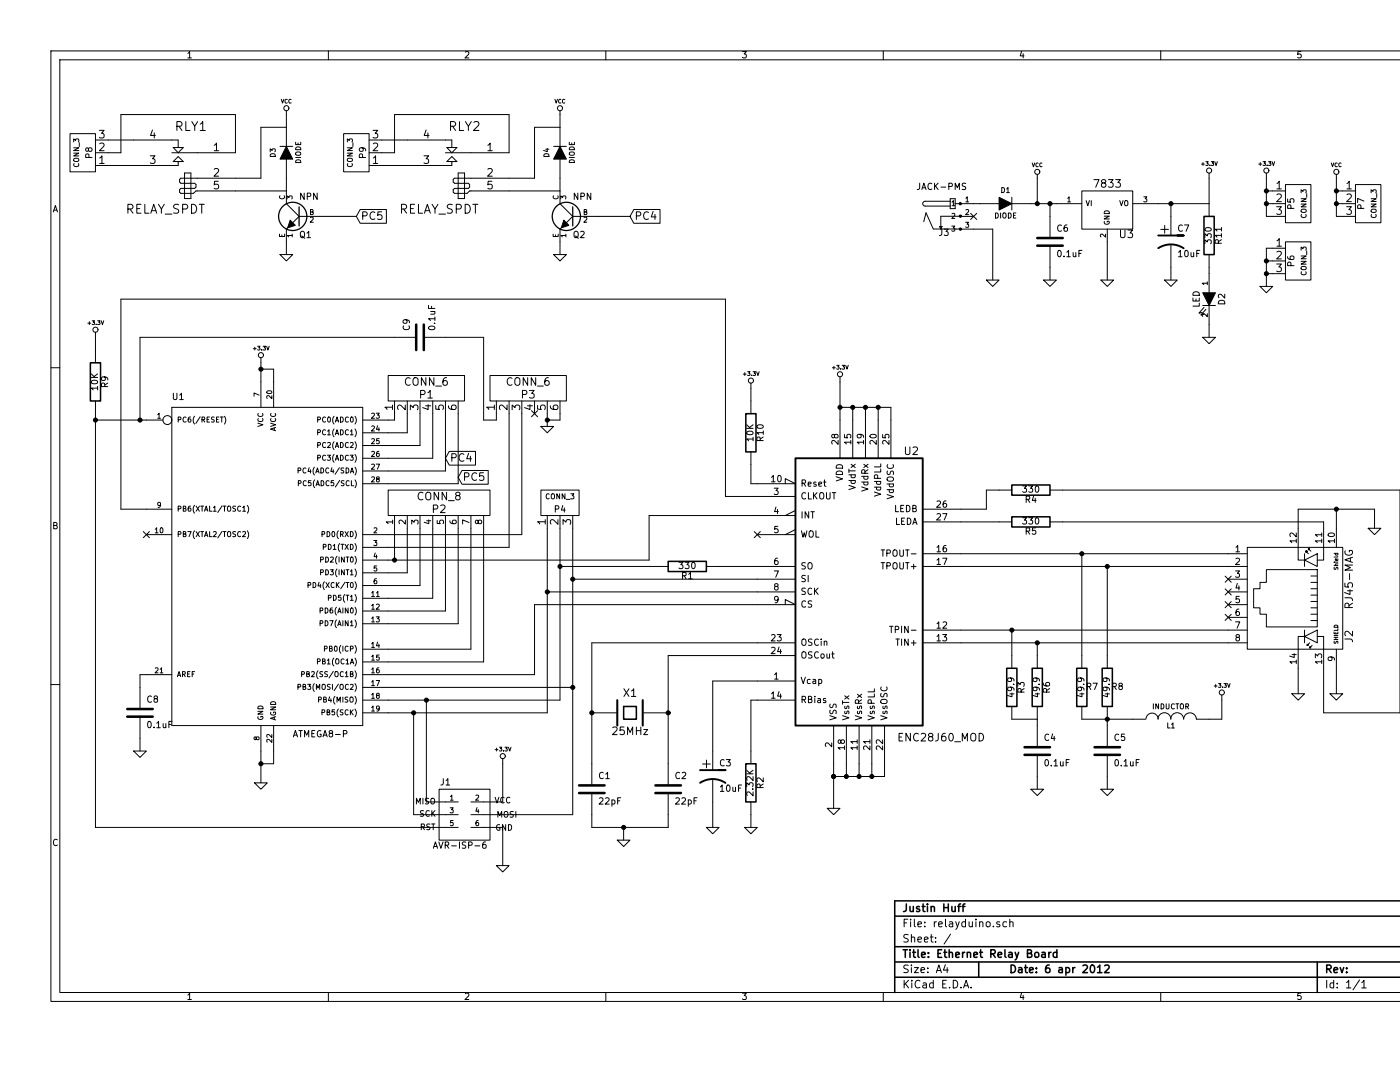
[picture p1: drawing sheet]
EESchema Schematic File Version 2  date Thu 05 Apr 2012 10:23:29 PM PDT
LIBS:conn_jjhuff
LIBS:atmel_jjhuff
LIBS:power
LIBS:device
LIBS:transistors
LIBS:conn
LIBS:linear
LIBS:regul
LIBS:74xx
LIBS:cmos4000
LIBS:adc-dac
LIBS:memory
LIBS:xilinx
LIBS:special
LIBS:microcontrollers
LIBS:dsp
LIBS:microchip
LIBS:analog_switches
LIBS:motorola
LIBS:texas
LIBS:intel
LIBS:audio
LIBS:interface
LIBS:digital-audio
LIBS:philips
LIBS:display
LIBS:cypress
LIBS:siliconi
LIBS:opto
LIBS:atmel
LIBS:contrib
LIBS:valves
LIBS:rj45-mag
LIBS:enc28j60
LIBS:Power-in
LIBS:7833
LIBS:relay_spdt
LIBS:relayduino-cache
EELAYER 25  0
EELAYER END
$Descr A4 11700 8267
encoding utf-8
Sheet 1 1
Title "Ethernet Relay Board"
Date "6 apr 2012"
Rev ""
Comp "Justin Huff"
Comment1 ""
Comment2 ""
Comment3 ""
Comment4 ""
$EndDescr
$Comp
L NPN Q2
U 1 1
P 4500 1700
F 0 "Q2" H 4500 1550 50  0000 R CNN
F 1 "NPN" H 4500 1850 50  0000 R CNN
	1    4500 1700
	-1   0    0    -1  
$EndComp
Text GLabel 4950 1700 2    60   Input ~ 0
PC4
$Comp
L GND #PWR01
U 1 1
P 4400 2000
F 0 "#PWR01" H 4400 2000 30  0001 C CNN
F 1 "GND" H 4400 1930 30  0001 C CNN
	1    4400 2000
	1    0    0    -1  
$EndComp
$Comp
L RELAY_SPDT RLY2
U 1 1
P 3600 1150
F 0 "RLY2" H 3550 1300 70  0000 C CNN
F 1 "RELAY_SPDT" H 3750 650 70  0000 C CNN
	1    3600 1150
	-1   0    0    -1  
$EndComp
$Comp
L DIODE D4
U 1 1
P 4400 1200
F 0 "D4" H 4400 1300 40  0000 C CNN
F 1 "DIODE" H 4400 1100 40  0000 C CNN
	1    4400 1200
	0    -1   -1   0   
$EndComp
$Comp
L VCC #PWR02
U 1 1
P 4400 900
F 0 "#PWR02" H 4400 1000 30  0001 C CNN
F 1 "VCC" H 4400 1000 30  0000 C CNN
	1    4400 900 
	1    0    0    -1  
$EndComp
$Comp
L CONN_3 P9
U 1 1
P 2800 1200
F 0 "P9" V 2750 1200 50  0000 C CNN
F 1 "CONN_3" V 2850 1200 40  0000 C CNN
	1    2800 1200
	-1   0    0    1   
$EndComp
Wire Wire Line
	3000 1100 3200 1100
Wire Wire Line
	4000 1400 4200 1400
Wire Wire Line
	4000 1500 4400 1500
Wire Wire Line
	4400 1500 4400 1400
Wire Wire Line
	4700 1700 4950 1700
Wire Wire Line
	4400 2000 4400 1900
Wire Wire Line
	4400 900  4400 1000
Wire Wire Line
	4200 1400 4200 1000
Wire Wire Line
	4200 1000 4400 1000
Wire Wire Line
	3000 1300 3200 1300
Wire Wire Line
	4000 1200 4000 900 
Wire Wire Line
	4000 900  3100 900 
Wire Wire Line
	3100 900  3100 1200
Wire Wire Line
	3100 1200 3000 1200
Wire Wire Line
	850  1200 950  1200
Wire Wire Line
	950  1200 950  900 
Wire Wire Line
	950  900  1850 900 
Wire Wire Line
	1850 900  1850 1200
Wire Wire Line
	850  1300 1050 1300
Wire Wire Line
	2050 1000 2250 1000
Wire Wire Line
	2050 1000 2050 1400
Wire Wire Line
	2250 1000 2250 900 
Wire Wire Line
	2250 2000 2250 1900
Connection ~ 10500 1500
Wire Wire Line
	10550 1500 10500 1500
Wire Wire Line
	10550 1700 10500 1700
Wire Wire Line
	10500 1700 10500 1400
Connection ~ 9950 2050
Wire Wire Line
	10000 2050 9950 2050
Connection ~ 9950 1500
Wire Wire Line
	10000 1500 9950 1500
Wire Wire Line
	9950 1400 9950 1700
Wire Wire Line
	9950 1700 10000 1700
Connection ~ 4400 4450
Wire Wire Line
	4400 4150 4400 5500
Connection ~ 1100 3300
Wire Wire Line
	1100 3300 1100 2650
Wire Wire Line
	1100 2650 3100 2650
Wire Wire Line
	4300 3250 4300 3350
Wire Wire Line
	4100 3250 4100 4200
Wire Wire Line
	4100 4200 3050 4200
Wire Wire Line
	3700 4150 3700 5100
Wire Wire Line
	3700 5100 3050 5100
Wire Wire Line
	3500 4150 3500 4800
Wire Wire Line
	3500 4800 3050 4800
Wire Wire Line
	3300 4150 3300 4600
Wire Wire Line
	3300 4600 3050 4600
Connection ~ 3100 4400
Wire Wire Line
	3100 4150 3100 4400
Wire Wire Line
	9500 2100 9500 2150
Connection ~ 2050 2900
Wire Wire Line
	2050 2900 2150 2900
Wire Wire Line
	2150 2900 2150 3000
Wire Wire Line
	3050 4400 5100 4400
Wire Wire Line
	5950 4750 4200 4750
Wire Wire Line
	3600 3250 3600 3800
Wire Wire Line
	3600 3800 3050 3800
Wire Wire Line
	3400 3250 3400 3600
Wire Wire Line
	3400 3600 3050 3600
Wire Wire Line
	3200 3250 3200 3400
Wire Wire Line
	3200 3400 3050 3400
Wire Wire Line
	4200 4750 4200 5300
Wire Wire Line
	4200 5300 3050 5300
Wire Wire Line
	3050 5600 4300 5600
Wire Wire Line
	4400 4450 5150 4450
Wire Wire Line
	4400 5500 3050 5500
Connection ~ 2050 6000
Wire Wire Line
	2150 5900 2150 6000
Wire Wire Line
	2150 6000 2050 6000
Wire Wire Line
	2050 3000 2050 2850
Wire Wire Line
	750  2650 750  2750
Wire Wire Line
	5900 3050 5900 3150
Connection ~ 8150 1600
Wire Wire Line
	8150 1400 8150 1600
Wire Wire Line
	1150 4000 950  4000
Wire Wire Line
	950  4000 950  2350
Wire Wire Line
	950  2350 5700 2350
Wire Wire Line
	5700 2350 5700 3900
Wire Wire Line
	5700 3900 5950 3900
Connection ~ 4500 5400
Wire Wire Line
	4500 4550 5950 4550
Wire Wire Line
	5950 4450 5650 4450
Connection ~ 3250 5600
Wire Wire Line
	3050 5400 4500 5400
Wire Wire Line
	5100 4400 5100 4050
Wire Wire Line
	5100 4050 5950 4050
Wire Wire Line
	5950 5050 4650 5050
Wire Wire Line
	5250 6400 5250 6500
Wire Wire Line
	5250 6500 4650 6500
Connection ~ 5250 5600
Wire Wire Line
	5900 5900 5900 5500
Wire Wire Line
	5900 5500 5950 5500
Wire Wire Line
	10800 4000 10200 4000
Wire Wire Line
	7750 4000 7750 3850
Wire Wire Line
	7750 4000 7550 4000
Wire Wire Line
	8350 4100 10400 4100
Wire Wire Line
	10400 4100 10400 4150
Wire Wire Line
	10800 4000 10800 4150
Wire Wire Line
	10200 4000 10200 4150
Connection ~ 8500 4350
Wire Wire Line
	8150 5150 8150 5050
Wire Wire Line
	7750 3850 7850 3850
Wire Wire Line
	9200 2100 9200 2200
Wire Wire Line
	9200 1700 9200 1600
Wire Wire Line
	7800 2200 7800 1800
Connection ~ 8250 1600
Wire Wire Line
	8250 1600 8250 1700
Wire Wire Line
	7650 1600 7700 1600
Wire Wire Line
	10500 5450 10500 5250
Connection ~ 4900 6500
Wire Wire Line
	5600 6300 5600 6500
Wire Wire Line
	9600 5500 9600 5650
Wire Wire Line
	9600 5650 9500 5650
Wire Wire Line
	8700 5150 8700 4450
Wire Wire Line
	8150 5700 8150 5650
Wire Wire Line
	10200 5450 10200 5250
Wire Wire Line
	3800 6300 3950 6300
Wire Wire Line
	750  3300 1150 3300
Wire Wire Line
	3950 6300 3950 6000
Wire Wire Line
	3500 6400 3250 6400
Connection ~ 6750 6100
Wire Wire Line
	6750 6100 6750 6000
Connection ~ 6550 6100
Wire Wire Line
	6950 6000 6950 6100
Wire Wire Line
	6950 6100 6550 6100
Connection ~ 6900 3200
Wire Wire Line
	7000 3300 7000 3200
Wire Wire Line
	7000 3200 6600 3200
Connection ~ 6700 3200
Wire Wire Line
	6800 3200 6800 3300
Wire Wire Line
	6600 3300 6600 3000
Wire Wire Line
	2050 6150 2050 5900
Wire Wire Line
	6700 3300 6700 3200
Connection ~ 6600 3200
Wire Wire Line
	6900 3200 6900 3300
Connection ~ 6800 3200
Wire Wire Line
	6850 6100 6850 6000
Connection ~ 6850 6100
Wire Wire Line
	6650 6000 6650 6100
Connection ~ 6650 6100
Wire Wire Line
	3500 6300 3350 6300
Wire Wire Line
	3800 6400 4500 6400
Wire Wire Line
	3800 6500 3950 6500
Wire Wire Line
	3950 6500 3950 6800
Wire Wire Line
	8150 5650 7950 5650
Wire Wire Line
	8700 5700 8700 5650
Wire Wire Line
	8700 6100 8700 6200
Wire Wire Line
	8500 5150 8500 4350
Wire Wire Line
	8900 5650 8500 5650
Connection ~ 8700 5650
Wire Wire Line
	5900 6500 5900 6400
Wire Wire Line
	6550 6350 6550 6000
Connection ~ 6550 6100
Wire Wire Line
	7800 1800 7650 1800
Wire Wire Line
	8100 1600 8300 1600
Wire Wire Line
	8250 2100 8250 2200
Wire Wire Line
	8700 1900 8700 2200
Wire Wire Line
	9100 1600 9500 1600
Connection ~ 9200 1600
Wire Wire Line
	10400 5250 10400 5600
Wire Wire Line
	7950 5150 7950 4950
Connection ~ 8700 4450
Connection ~ 7950 4950
Connection ~ 8150 5050
Wire Wire Line
	7550 4350 9650 4350
Wire Wire Line
	9650 4450 7550 4450
Wire Wire Line
	9650 4950 7550 4950
Wire Wire Line
	7550 5050 9650 5050
Wire Wire Line
	10500 4150 10500 4000
Connection ~ 10500 4000
Wire Wire Line
	7850 4100 7550 4100
Wire Wire Line
	8350 3850 11000 3850
Wire Wire Line
	11000 3850 11000 5600
Wire Wire Line
	11000 5600 10400 5600
Wire Wire Line
	5950 5350 5600 5350
Wire Wire Line
	5600 5350 5600 5900
Connection ~ 4650 5600
Wire Wire Line
	4650 6500 4650 6400
Wire Wire Line
	4900 6600 4900 6500
Wire Wire Line
	5250 6000 5250 5150
Wire Wire Line
	5250 5150 5950 5150
Wire Wire Line
	4650 5050 4650 6000
Wire Wire Line
	3500 6500 750  6500
Connection ~ 3350 5500
Wire Wire Line
	3350 6300 3350 5500
Wire Wire Line
	1100 5800 1100 5900
Wire Wire Line
	9500 1600 9500 1400
Wire Wire Line
	5900 3650 5900 3800
Wire Wire Line
	5900 3800 5950 3800
Wire Wire Line
	750  6500 750  3250
Connection ~ 750  3300
Wire Wire Line
	1150 5300 1100 5300
Wire Wire Line
	1100 5300 1100 5400
Wire Wire Line
	3250 6400 3250 5600
Wire Wire Line
	4300 4650 5950 4650
Wire Wire Line
	3050 3300 3100 3300
Wire Wire Line
	3100 3300 3100 3250
Wire Wire Line
	3050 3500 3300 3500
Wire Wire Line
	3300 3500 3300 3250
Wire Wire Line
	3050 3700 3500 3700
Wire Wire Line
	3500 3700 3500 3250
Wire Wire Line
	8150 6100 8150 6200
Wire Wire Line
	9500 2550 9500 2650
Wire Wire Line
	3050 4500 3200 4500
Wire Wire Line
	3200 4500 3200 4150
Wire Wire Line
	3050 4700 3400 4700
Wire Wire Line
	3400 4700 3400 4150
Wire Wire Line
	3050 4900 3600 4900
Wire Wire Line
	3600 4900 3600 4150
Wire Wire Line
	3050 5200 3800 5200
Wire Wire Line
	3800 5200 3800 4150
Wire Wire Line
	3050 4300 4000 4300
Wire Wire Line
	4000 4300 4000 3250
Wire Wire Line
	4400 3250 4400 3300
Wire Wire Line
	4400 3300 4300 3300
Connection ~ 4300 3300
Wire Wire Line
	3900 3250 3900 3300
Wire Wire Line
	3900 3300 3800 3300
Wire Wire Line
	3800 3300 3800 2650
Wire Wire Line
	3800 2650 3500 2650
Wire Wire Line
	4300 5600 4300 4150
Connection ~ 4300 4650
Wire Wire Line
	4500 6400 4500 4150
Connection ~ 4500 4550
Wire Wire Line
	10000 1600 9950 1600
Connection ~ 9950 1600
Wire Wire Line
	10000 1950 9950 1950
Wire Wire Line
	9950 1950 9950 2250
Wire Wire Line
	10000 2150 9950 2150
Connection ~ 9950 2150
Wire Wire Line
	10550 1600 10500 1600
Connection ~ 10500 1600
Wire Wire Line
	2550 1700 2800 1700
Wire Wire Line
	2250 1400 2250 1500
Wire Wire Line
	2250 1500 1850 1500
Wire Wire Line
	2050 1400 1850 1400
Wire Wire Line
	850  1100 1050 1100
$Comp
L CONN_3 P8
U 1 1
P 650 1200
F 0 "P8" V 600 1200 50  0000 C CNN
F 1 "CONN_3" V 700 1200 40  0000 C CNN
	1    650  1200
	-1   0    0    1   
$EndComp
$Comp
L VCC #PWR03
U 1 1
P 2250 900
F 0 "#PWR03" H 2250 1000 30  0001 C CNN
F 1 "VCC" H 2250 1000 30  0000 C CNN
	1    2250 900 
	1    0    0    -1  
$EndComp
$Comp
L DIODE D3
U 1 1
P 2250 1200
F 0 "D3" H 2250 1300 40  0000 C CNN
F 1 "DIODE" H 2250 1100 40  0000 C CNN
	1    2250 1200
	0    -1   -1   0   
$EndComp
$Comp
L RELAY_SPDT RLY1
U 1 1
P 1450 1150
F 0 "RLY1" H 1400 1300 70  0000 C CNN
F 1 "RELAY_SPDT" H 1600 650 70  0000 C CNN
	1    1450 1150
	-1   0    0    -1  
$EndComp
$Comp
L GND #PWR04
U 1 1
P 2250 2000
F 0 "#PWR04" H 2250 2000 30  0001 C CNN
F 1 "GND" H 2250 1930 30  0001 C CNN
	1    2250 2000
	1    0    0    -1  
$EndComp
Text GLabel 2800 1700 2    60   Input ~ 0
PC5
$Comp
L NPN Q1
U 1 1
P 2350 1700
F 0 "Q1" H 2350 1550 50  0000 R CNN
F 1 "NPN" H 2350 1850 50  0000 R CNN
	1    2350 1700
	-1   0    0    -1  
$EndComp
Text GLabel 3500 3600 2    60   Input ~ 0
PC4
Text GLabel 3600 3750 2    60   Input ~ 0
PC5
$Comp
L VCC #PWR05
U 1 1
P 10500 1400
F 0 "#PWR05" H 10500 1500 30  0001 C CNN
F 1 "VCC" H 10500 1500 30  0000 C CNN
	1    10500 1400
	1    0    0    -1  
$EndComp
$Comp
L CONN_3 P7
U 1 1
P 10750 1600
F 0 "P7" V 10700 1600 50  0000 C CNN
F 1 "CONN_3" V 10800 1600 40  0000 C CNN
	1    10750 1600
	1    0    0    -1  
$EndComp
$Comp
L GND #PWR06
U 1 1
P 9950 2250
F 0 "#PWR06" H 9950 2250 30  0001 C CNN
F 1 "GND" H 9950 2180 30  0001 C CNN
	1    9950 2250
	1    0    0    -1  
$EndComp
$Comp
L +3.3V #PWR07
U 1 1
P 9950 1400
F 0 "#PWR07" H 9950 1360 30  0001 C CNN
F 1 "+3.3V" H 9950 1510 30  0000 C CNN
	1    9950 1400
	1    0    0    -1  
$EndComp
$Comp
L CONN_3 P6
U 1 1
P 10200 2050
F 0 "P6" V 10150 2050 50  0000 C CNN
F 1 "CONN_3" V 10250 2050 40  0000 C CNN
	1    10200 2050
	1    0    0    -1  
$EndComp
$Comp
L CONN_3 P5
U 1 1
P 10200 1600
F 0 "P5" V 10150 1600 50  0000 C CNN
F 1 "CONN_3" V 10250 1600 40  0000 C CNN
	1    10200 1600
	1    0    0    -1  
$EndComp
$Comp
L CONN_3 P4
U 1 1
P 4400 3950
F 0 "P4" V 4350 3950 50  0000 C CNN
F 1 "CONN_3" V 4450 3950 40  0000 C CNN
	1    4400 3950
	0    -1   -1   0   
$EndComp
$Comp
L C C9
U 1 1
P 3300 2650
F 0 "C9" H 3350 2750 50  0000 L CNN
F 1 "0.1uF" H 3350 2550 50  0000 L CNN
	1    3300 2650
	0    -1   -1   0   
$EndComp
NoConn ~ 4200 3250
$Comp
L GND #PWR08
U 1 1
P 4300 3350
F 0 "#PWR08" H 4300 3350 30  0001 C CNN
F 1 "GND" H 4300 3280 30  0001 C CNN
	1    4300 3350
	1    0    0    -1  
$EndComp
$Comp
L CONN_6 P3
U 1 1
P 4150 3050
F 0 "P3" V 4100 3050 60  0000 C CNN
F 1 "CONN_6" V 4200 3050 60  0000 C CNN
	1    4150 3050
	0    -1   -1   0   
$EndComp
$Comp
L CONN_8 P2
U 1 1
P 3450 3950
F 0 "P2" V 3400 3950 60  0000 C CNN
F 1 "CONN_8" V 3500 3950 60  0000 C CNN
	1    3450 3950
	0    -1   -1   0   
$EndComp
$Comp
L GND #PWR09
U 1 1
P 9500 2650
F 0 "#PWR09" H 9500 2650 30  0001 C CNN
F 1 "GND" H 9500 2580 30  0001 C CNN
	1    9500 2650
	1    0    0    -1  
$EndComp
$Comp
L LED D2
U 1 1
P 9500 2350
F 0 "D2" H 9500 2450 50  0000 C CNN
F 1 "LED" H 9500 2250 50  0000 C CNN
	1    9500 2350
	0    1    1    0   
$EndComp
$Comp
L R R11
U 1 1
P 9500 1850
F 0 "R11" V 9580 1850 50  0000 C CNN
F 1 "330" V 9500 1850 50  0000 C CNN
	1    9500 1850
	1    0    0    -1  
$EndComp
NoConn ~ 1150 4200
$Comp
L CONN_6 P1
U 1 1
P 3350 3050
F 0 "P1" V 3300 3050 60  0000 C CNN
F 1 "CONN_6" V 3400 3050 60  0000 C CNN
	1    3350 3050
	0    -1   -1   0   
$EndComp
$Comp
L +3.3V #PWR010
U 1 1
P 750 2650
F 0 "#PWR010" H 750 2610 30  0001 C CNN
F 1 "+3.3V" H 750 2760 30  0000 C CNN
	1    750  2650
	1    0    0    -1  
$EndComp
$Comp
L R R9
U 1 1
P 750 3000
F 0 "R9" V 830 3000 50  0000 C CNN
F 1 "10K" V 750 3000 50  0000 C CNN
	1    750  3000
	1    0    0    -1  
$EndComp
$Comp
L +3.3V #PWR011
U 1 1
P 5900 3050
F 0 "#PWR011" H 5900 3010 30  0001 C CNN
F 1 "+3.3V" H 5900 3160 30  0000 C CNN
	1    5900 3050
	1    0    0    -1  
$EndComp
$Comp
L R R10
U 1 1
P 5900 3400
F 0 "R10" V 5980 3400 50  0000 C CNN
F 1 "10K" V 5900 3400 50  0000 C CNN
	1    5900 3400
	1    0    0    -1  
$EndComp
NoConn ~ 9650 4850
NoConn ~ 9650 4750
NoConn ~ 9650 4650
NoConn ~ 9650 4550
NoConn ~ 7650 1700
NoConn ~ 5950 4200
$Comp
L 7833 U3
U 1 1
P 8700 1650
F 0 "U3" H 8850 1454 60  0000 C CNN
F 1 "7833" H 8700 1850 60  0000 C CNN
	1    8700 1650
	1    0    0    -1  
$EndComp
$Comp
L VCC #PWR012
U 1 1
P 8150 1400
F 0 "#PWR012" H 8150 1500 30  0001 C CNN
F 1 "VCC" H 8150 1500 30  0000 C CNN
	1    8150 1400
	1    0    0    -1  
$EndComp
$Comp
L JACK-PMS J3
U 1 1
P 7250 1600
F 0 "J3" H 7374 1339 50  0000 L BNN
F 1 "JACK-PMS" H 7200 1700 50  0000 L BNN
F 2 "POWER-IN-JACK-PMS" H 7250 1750 50  0001 C CNN
	1    7250 1600
	1    0    0    -1  
$EndComp
$Comp
L C C8
U 1 1
P 1100 5600
F 0 "C8" H 1150 5700 50  0000 L CNN
F 1 "0.1uF" H 1150 5500 50  0000 L CNN
	1    1100 5600
	1    0    0    -1  
$EndComp
$Comp
L GND #PWR013
U 1 1
P 1100 5900
F 0 "#PWR013" H 1100 5900 30  0001 C CNN
F 1 "GND" H 1100 5830 30  0001 C CNN
	1    1100 5900
	1    0    0    -1  
$EndComp
$Comp
L R R1
U 1 1
P 5400 4450
F 0 "R1" V 5480 4450 50  0000 C CNN
F 1 "330" V 5400 4450 50  0000 C CNN
	1    5400 4450
	0    1    1    0   
$EndComp
$Comp
L ENC28J60_MOD U2
U 1 1
P 6700 4700
F 0 "U2" H 7100 5850 60  0000 L CNN
F 1 "ENC28J60_MOD" H 7050 3600 60  0000 L CNN
	1    6700 4700
	1    0    0    -1  
$EndComp
$Comp
L C C6
U 1 1
P 8250 1900
F 0 "C6" H 8300 2000 50  0000 L CNN
F 1 "0.1uF" H 8300 1800 50  0000 L CNN
	1    8250 1900
	1    0    0    -1  
$EndComp
$Comp
L GND #PWR014
U 1 1
P 9200 2200
F 0 "#PWR014" H 9200 2200 30  0001 C CNN
F 1 "GND" H 9200 2130 30  0001 C CNN
	1    9200 2200
	1    0    0    -1  
$EndComp
$Comp
L CP1 C7
U 1 1
P 9200 1900
F 0 "C7" H 9250 2000 50  0000 L CNN
F 1 "10uF" H 9250 1800 50  0000 L CNN
	1    9200 1900
	1    0    0    -1  
$EndComp
$Comp
L GND #PWR015
U 1 1
P 8250 2200
F 0 "#PWR015" H 8250 2200 30  0001 C CNN
F 1 "GND" H 8250 2130 30  0001 C CNN
	1    8250 2200
	1    0    0    -1  
$EndComp
$Comp
L DIODE D1
U 1 1
P 7900 1600
F 0 "D1" H 7900 1700 40  0000 C CNN
F 1 "DIODE" H 7900 1500 40  0000 C CNN
	1    7900 1600
	1    0    0    -1  
$EndComp
$Comp
L +3.3V #PWR016
U 1 1
P 9500 1400
F 0 "#PWR016" H 9500 1360 30  0001 C CNN
F 1 "+3.3V" H 9500 1510 30  0000 C CNN
	1    9500 1400
	1    0    0    -1  
$EndComp
$Comp
L GND #PWR017
U 1 1
P 8700 2200
F 0 "#PWR017" H 8700 2200 30  0001 C CNN
F 1 "GND" H 8700 2130 30  0001 C CNN
	1    8700 2200
	1    0    0    -1  
$EndComp
$Comp
L GND #PWR018
U 1 1
P 7800 2200
F 0 "#PWR018" H 7800 2200 30  0001 C CNN
F 1 "GND" H 7800 2130 30  0001 C CNN
	1    7800 2200
	1    0    0    -1  
$EndComp
$Comp
L GND #PWR019
U 1 1
P 10500 5450
F 0 "#PWR019" H 10500 5450 30  0001 C CNN
F 1 "GND" H 10500 5380 30  0001 C CNN
	1    10500 5450
	1    0    0    -1  
$EndComp
$Comp
L GND #PWR020
U 1 1
P 5900 6500
F 0 "#PWR020" H 5900 6500 30  0001 C CNN
F 1 "GND" H 5900 6430 30  0001 C CNN
	1    5900 6500
	1    0    0    -1  
$EndComp
$Comp
L GND #PWR021
U 1 1
P 5600 6500
F 0 "#PWR021" H 5600 6500 30  0001 C CNN
F 1 "GND" H 5600 6430 30  0001 C CNN
	1    5600 6500
	1    0    0    -1  
$EndComp
$Comp
L R R2
U 1 1
P 5900 6150
F 0 "R2" V 5980 6150 50  0000 C CNN
F 1 "2.32K" V 5900 6150 50  0000 C CNN
	1    5900 6150
	1    0    0    -1  
$EndComp
$Comp
L CP1 C3
U 1 1
P 5600 6100
F 0 "C3" H 5650 6200 50  0000 L CNN
F 1 "10uF" H 5650 6000 50  0000 L CNN
	1    5600 6100
	1    0    0    -1  
$EndComp
$Comp
L +3.3V #PWR022
U 1 1
P 9600 5500
F 0 "#PWR022" H 9600 5460 30  0001 C CNN
F 1 "+3.3V" H 9600 5610 30  0000 C CNN
	1    9600 5500
	1    0    0    -1  
$EndComp
$Comp
L INDUCTOR L1
U 1 1
P 9200 5650
F 0 "L1" V 9150 5650 40  0000 C CNN
F 1 "INDUCTOR" V 9300 5650 40  0000 C CNN
	1    9200 5650
	0    -1   -1   0   
$EndComp
$Comp
L R R8
U 1 1
P 8700 5400
F 0 "R8" H 8780 5400 50  0000 C CNN
F 1 "49.9" V 8700 5400 50  0000 C CNN
	1    8700 5400
	1    0    0    -1  
$EndComp
$Comp
L GND #PWR023
U 1 1
P 8700 6200
F 0 "#PWR023" H 8700 6200 30  0001 C CNN
F 1 "GND" H 8700 6130 30  0001 C CNN
	1    8700 6200
	1    0    0    -1  
$EndComp
$Comp
L R R7
U 1 1
P 8500 5400
F 0 "R7" H 8580 5400 50  0000 C CNN
F 1 "49.9" V 8500 5400 50  0000 C CNN
	1    8500 5400
	1    0    0    -1  
$EndComp
$Comp
L C C5
U 1 1
P 8700 5900
F 0 "C5" H 8750 6000 50  0000 L CNN
F 1 "0.1uF" H 8750 5800 50  0000 L CNN
	1    8700 5900
	1    0    0    -1  
$EndComp
$Comp
L GND #PWR024
U 1 1
P 8150 6200
F 0 "#PWR024" H 8150 6200 30  0001 C CNN
F 1 "GND" H 8150 6130 30  0001 C CNN
	1    8150 6200
	1    0    0    -1  
$EndComp
$Comp
L C C4
U 1 1
P 8150 5900
F 0 "C4" H 8200 6000 50  0000 L CNN
F 1 "0.1uF" H 8200 5800 50  0000 L CNN
	1    8150 5900
	1    0    0    -1  
$EndComp
$Comp
L R R6
U 1 1
P 8150 5400
F 0 "R6" V 8230 5400 50  0000 C CNN
F 1 "49.9" V 8150 5400 50  0000 C CNN
	1    8150 5400
	1    0    0    -1  
$EndComp
$Comp
L R R3
U 1 1
P 7950 5400
F 0 "R3" V 8030 5400 50  0000 C CNN
F 1 "49.9" V 7950 5400 50  0000 C CNN
	1    7950 5400
	1    0    0    -1  
$EndComp
$Comp
L R R4
U 1 1
P 8100 3850
F 0 "R4" V 8180 3850 50  0000 C CNN
F 1 "330" V 8100 3850 50  0000 C CNN
	1    8100 3850
	0    1    1    0   
$EndComp
$Comp
L R R5
U 1 1
P 8100 4100
F 0 "R5" V 8180 4100 50  0000 C CNN
F 1 "330" V 8100 4100 50  0000 C CNN
	1    8100 4100
	0    1    1    0   
$EndComp
$Comp
L GND #PWR025
U 1 1
P 10800 4150
F 0 "#PWR025" H 10800 4150 30  0001 C CNN
F 1 "GND" H 10800 4080 30  0001 C CNN
	1    10800 4150
	1    0    0    -1  
$EndComp
$Comp
L GND #PWR026
U 1 1
P 10200 5450
F 0 "#PWR026" H 10200 5450 30  0001 C CNN
F 1 "GND" H 10200 5380 30  0001 C CNN
	1    10200 5450
	1    0    0    -1  
$EndComp
$Comp
L RJ45-MAG J2
U 1 1
P 10100 4700
F 0 "J2" H 10400 5200 60  0000 C CNN
F 1 "RJ45-MAG" H 9950 5200 60  0000 C CNN
	1    10100 4700
	0    1    1    0   
$EndComp
$Comp
L GND #PWR027
U 1 1
P 4900 6600
F 0 "#PWR027" H 4900 6600 30  0001 C CNN
F 1 "GND" H 4900 6530 30  0001 C CNN
	1    4900 6600
	1    0    0    -1  
$EndComp
$Comp
L C C1
U 1 1
P 4650 6200
F 0 "C1" H 4700 6300 50  0000 L CNN
F 1 "22pF" H 4700 6100 50  0000 L CNN
	1    4650 6200
	1    0    0    -1  
$EndComp
$Comp
L C C2
U 1 1
P 5250 6200
F 0 "C2" H 5300 6300 50  0000 L CNN
F 1 "22pF" H 5300 6100 50  0000 L CNN
	1    5250 6200
	1    0    0    -1  
$EndComp
$Comp
L CRYSTAL X1
U 1 1
P 4950 5600
F 0 "X1" H 4950 5750 60  0000 C CNN
F 1 "25MHz" H 4950 5450 60  0000 C CNN
	1    4950 5600
	1    0    0    -1  
$EndComp
$Comp
L GND #PWR028
U 1 1
P 3950 6800
F 0 "#PWR028" H 3950 6800 30  0001 C CNN
F 1 "GND" H 3950 6730 30  0001 C CNN
	1    3950 6800
	1    0    0    -1  
$EndComp
$Comp
L +3.3V #PWR029
U 1 1
P 3950 6000
F 0 "#PWR029" H 3950 5960 30  0001 C CNN
F 1 "+3.3V" H 3950 6110 30  0000 C CNN
	1    3950 6000
	1    0    0    -1  
$EndComp
$Comp
L AVR-ISP-6 J1
U 1 1
P 3650 6400
F 0 "J1" H 3500 6650 50  0000 C CNN
F 1 "AVR-ISP-6" H 3400 6125 50  0000 L BNN
F 2 "AVR-ISP-6" V 3150 6400 50  0001 C CNN
	1    3650 6400
	1    0    0    -1  
$EndComp
$Comp
L +3.3V #PWR030
U 1 1
P 6600 3000
F 0 "#PWR030" H 6600 2960 30  0001 C CNN
F 1 "+3.3V" H 6600 3110 30  0000 C CNN
	1    6600 3000
	1    0    0    -1  
$EndComp
$Comp
L GND #PWR031
U 1 1
P 6550 6350
F 0 "#PWR031" H 6550 6350 30  0001 C CNN
F 1 "GND" H 6550 6280 30  0001 C CNN
	1    6550 6350
	1    0    0    -1  
$EndComp
$Comp
L GND #PWR032
U 1 1
P 2050 6150
F 0 "#PWR032" H 2050 6150 30  0001 C CNN
F 1 "GND" H 2050 6080 30  0001 C CNN
	1    2050 6150
	1    0    0    -1  
$EndComp
$Comp
L +3.3V #PWR033
U 1 1
P 2050 2850
F 0 "#PWR033" H 2050 2810 30  0001 C CNN
F 1 "+3.3V" H 2050 2960 30  0000 C CNN
	1    2050 2850
	1    0    0    -1  
$EndComp
$Comp
L ATMEGA8-P U1
U 1 1
P 2050 4400
F 0 "U1" H 1350 5650 50  0000 L BNN
F 1 "ATMEGA8-P" H 2300 3000 50  0000 L BNN
F 2 "DIL28" H 2550 2925 50  0001 C CNN
	1    2050 4400
	1    0    0    -1  
$EndComp
$EndSCHEMATC
